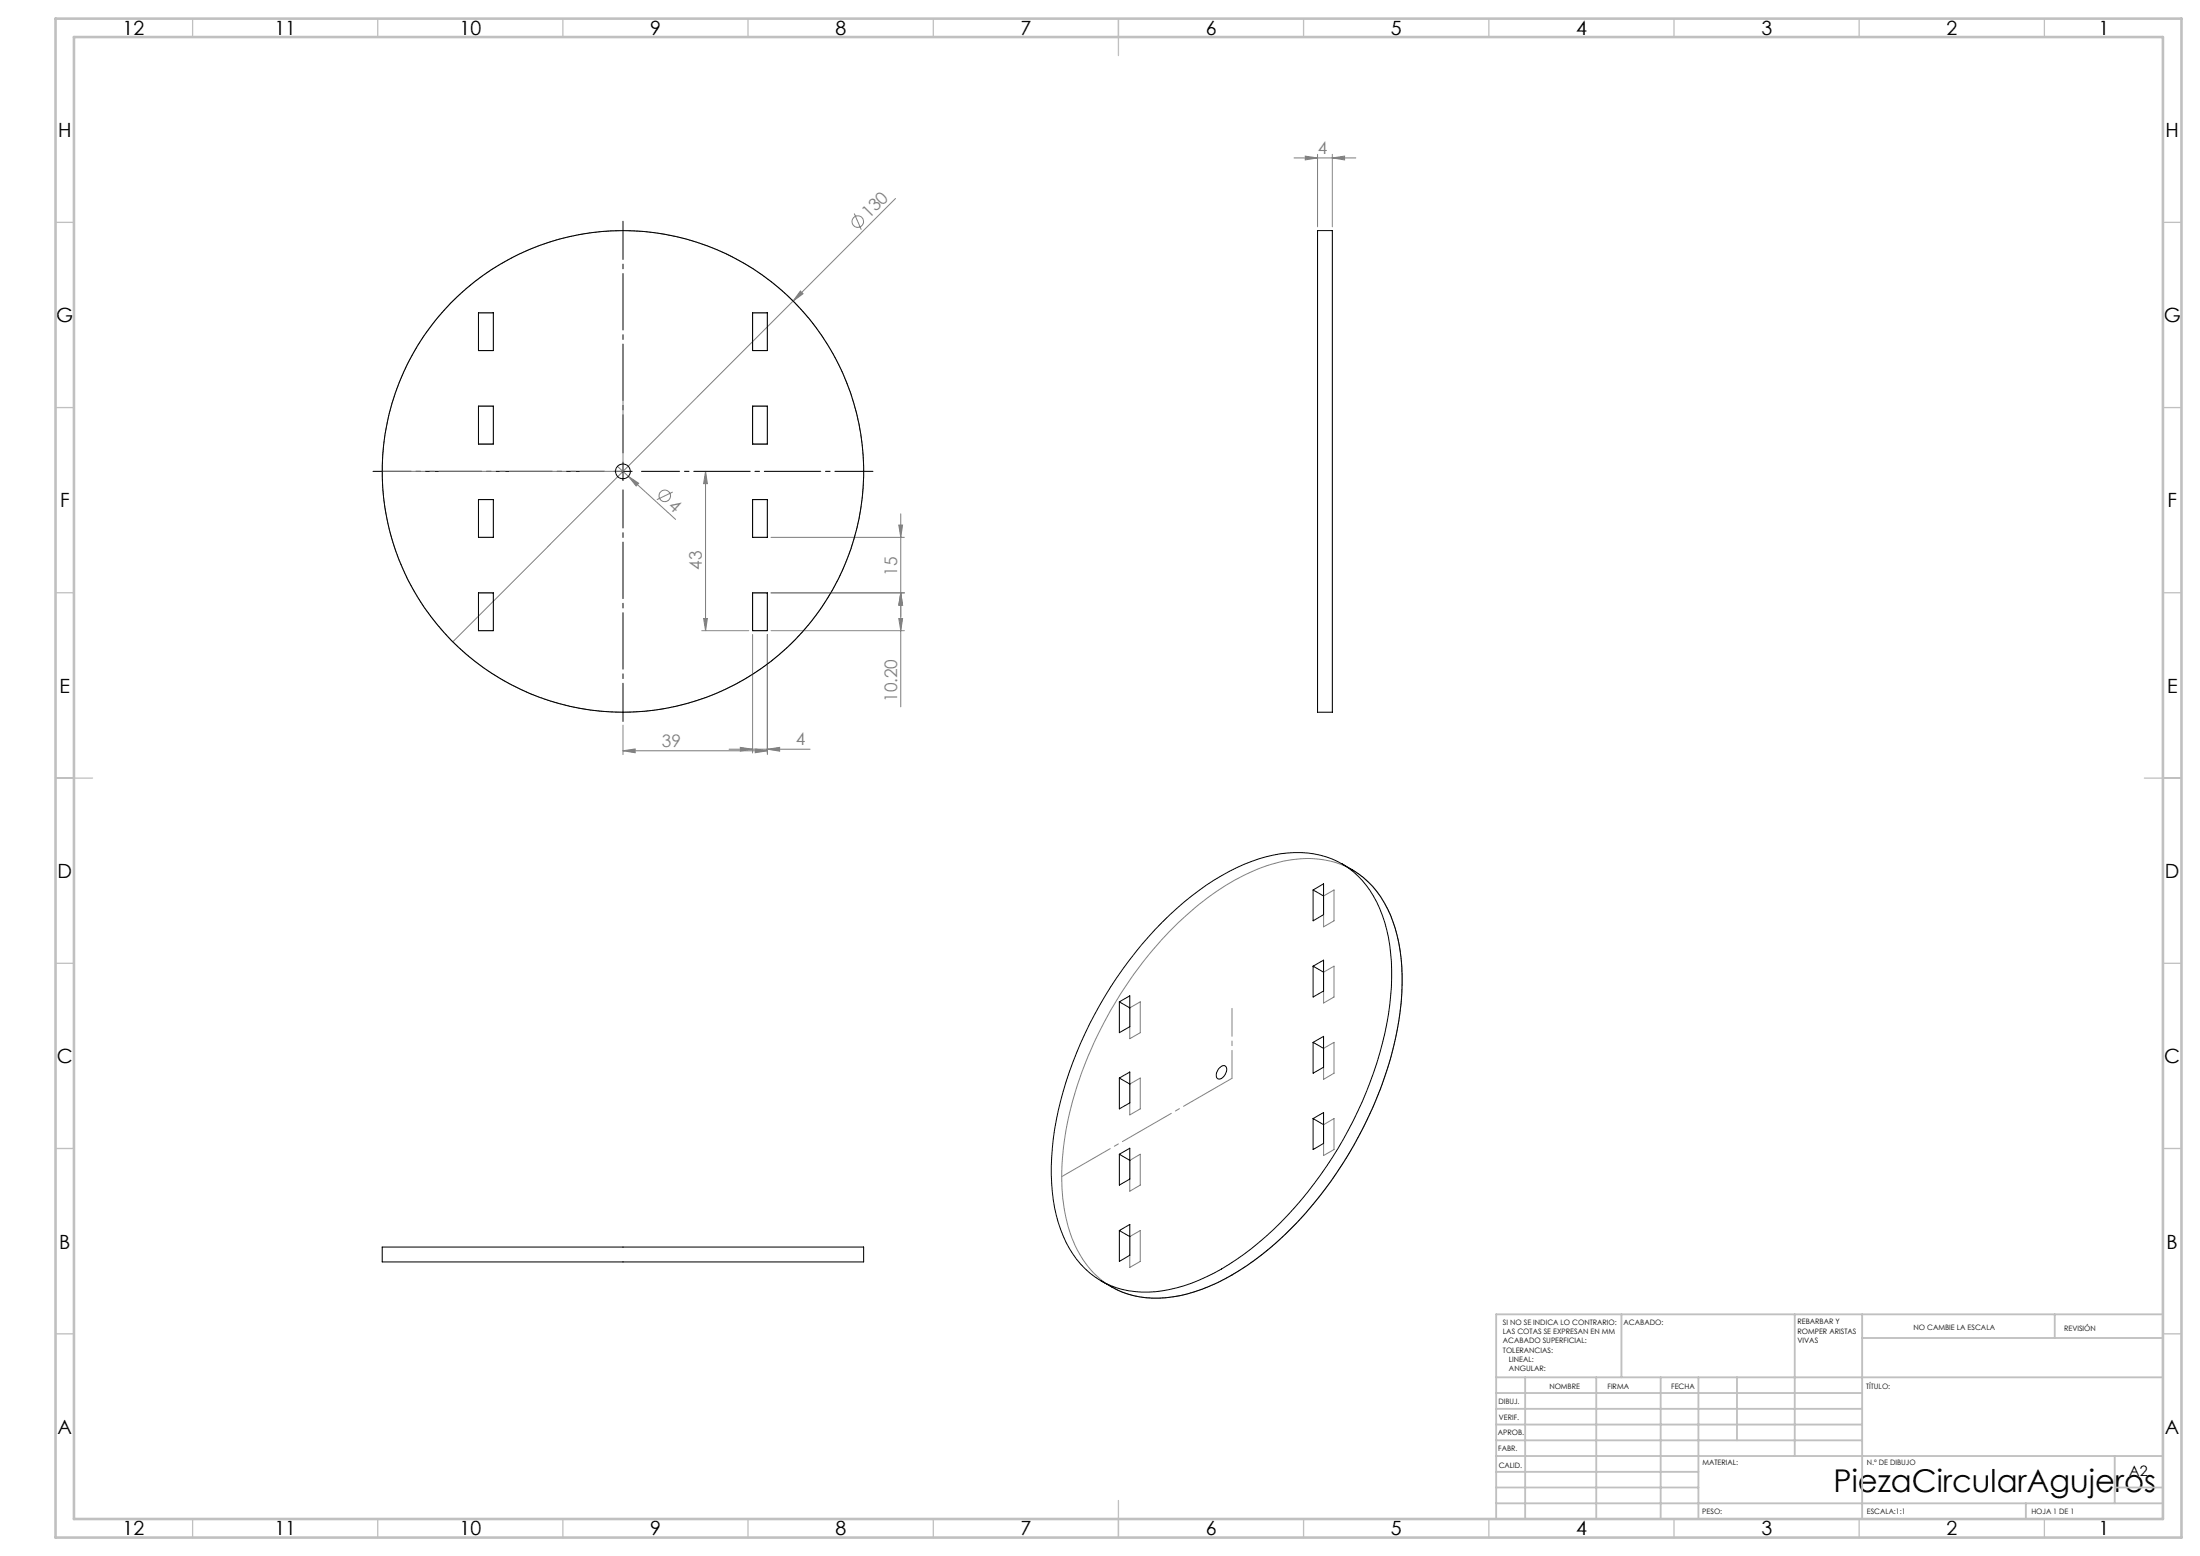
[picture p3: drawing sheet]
<svg xmlns="http://www.w3.org/2000/svg" width="594mm" height="420mm" viewBox="0 0 594 420" stroke-linecap="round" stroke-linejoin="round" font-family="sans-serif">
<g fill="none" stroke="#808080" stroke-width=".27">
<path d="M230.6 57.6l2 4.4M241.8 53.6l-119.5 119.6M349.4 42.6h16.7M352.4 42.1l3.3 .5-3.3 .6zM355.7 41.6v19.6M359.7 42.6l3.3-.5v1.1zM359.7 41.6v19.6M216.1 78.5l.7 .8-2.7 2zM129.2 84.4h4v10.2h-4zM203.2 84.4h4v10.2h-4zM129.2 109.6h4v10.3h-4zM203.2 109.6h4v10.3h-4z"/>
<path d="M129.2 134.8h4v10.2h-4zM166.7 125.9l15.7 14.3M169.7 128.6l2.7 1.8-.6 .8zM181.6 132.8l-4.3 2.1M190.5 127.2v43M190.5 127.2l.5 3.3h-1zM203.2 134.8h4v10.2h-4zM243.2 138.7v52.1M208.2 145h36M242.7 141.7h1l-.5 3.3zM129.2 160h4v10.2h-4zM189.5 170.2h12.7"/>
<path d="M190 167h1l-.5 3.2zM203.2 171.3v32M203.2 160h4v10.2h-4zM207.2 171.3v32.4M208.2 170.2h36M208.2 160h36M242.7 167h1l-.5 3.2zM243.2 160l.5 3.4h-1zM168.2 195.7v8M168.2 202.7l3.3-.5v1zM168.2 202.7h39M196.8 202.2h21.9"/>
<path d="M199.9 201.7l3.3 .5-3.3 .6zM203.9 202.2l3.3 .5-3.3 .5zM207.2 202.2l3.3-.5v1.1zM315.8 251.4a67.8 67.8 0 0 1 27.2-18 27.3 27.3 0 0 1 22.7 1.7 27.4 27.4 0 0 1 11.5 17.4 65.8 65.8 0 0 1-1.5 32.3 107.2 107.2 0 0 1-34.3 53.3 52.3 52.3 0 0 1-26 12.1 23.4 23.4 0 0 1-25.5-15 53 53 0 0 1-2.3-28.7 107.7 107.7 0 0 1 28.2-55.1zM357.4 241.8l2.8-1.6v8.3l-2.8 1.7zM305 272l2.9-1.6v8.3l-2.9 1.7zM357.4 262.4l2.8-1.6v8.3l-2.8 1.6zM305 292.6l2.9-1.6v8.3l-2.9 1.6zM357.4 283l2.8-1.6v8.3l-2.8 1.6zM305 313.2l2.9-1.6v8.3l-2.9 1.6zM357.4 303.6l2.8-1.7v8.4l-2.8 1.6zM305 333.8l2.9-1.6v8.3l-2.9 1.6z"/>
<circle cx="231.6" cy="59.8" r="1.55"/>
<circle cx="168.2" cy="127.3" r="65"/>
<circle cx="179.5" cy="133.8" r="1.55"/>
</g>
<g fill="none" stroke="#c0c0c0" stroke-width=".35">
<path d="M52 5v5M102 5v5M152 5v5M202 5v5M252 5v5M302 5v10M352 5v5M402 5v5M452 5v5M502 5v5M552 5v5M15 60h5"/>
<path d="M584 60h5M15 110h5M584 110h5M15 160h5M584 160h5M15 210h10M579 210h10M15 260h5M584 260h5M15 310h5M584 310h5M15 360h5"/>
<path d="M584 360h5M52 410v5M102 410v5M152 410v5M202 410v5M252 410v5M302 405v10M352 410v5M402 410v5M452 410v5M502 410v5M552 410v5"/>
</g>
<g fill="none" stroke="#c0c0c0" stroke-width=".5">
<path d="M437.8 354.8v17M484.6 354.8v38.2M502.8 354.8v55.2M554.8 354.8v6.4M584 354.8h-180v55.2M404 371.8h180M404 376h98.8M411.8 371.8v38.2M431 371.8v38.2M448.4 371.8v38.2M458.6 371.8v38.2M469 371.8v17"/>
<path d="M502.8 361.2h81.2M404 388.8h98.8M404 384.5h98.8M404 380.3h98.8M404 397.3h54.6M404 393h180M571 393v12.8M404 405.8h180M404 401.5h54.6M547 405.8v4.2M571 401.5h13"/>
</g>
<path d="M15 5h574v410h-574zM20 10h564v400h-564z" fill="none" stroke="#c0c0c0" stroke-width=".7"/>
<path d="M163.2 127.2h-62.5M168.2 122.2v-62.5M168.2 132.2v62.5M173.2 127.2h62.5" fill="none" stroke="#000" stroke-width=".27" stroke-dasharray="15.2 1.3 1.3 1.3" stroke-dashoffset="4.9"/>
<path d="M165.7 127.2h5M168.2 124.7v5" fill="none" stroke="#000" stroke-width=".27"/>
<path d="M168.2 127.2h-65" fill="none" stroke="#808080" stroke-width=".27" stroke-dasharray="15.2 1.3 1.3 1.3" stroke-dashoffset="3.7"/>
<path d="M168.2 127.2v-23.1" fill="none" stroke="#808080" stroke-width=".27" stroke-dasharray="15.2 1.3 1.3 1.3" stroke-dashoffset="5.6"/>
<path d="M332.6 291.1l-45.9 26.5" fill="none" stroke="#808080" stroke-width=".27" stroke-dasharray="15.2 1.3 1.3 1.3" stroke-dashoffset=".1"/>
<path d="M332.6 291.1v-18.9" fill="none" stroke="#808080" stroke-width=".27" stroke-dasharray="15.2 1.3 1.3 1.3" stroke-dashoffset="7.7"/>
<g fill="#808080">
<path d="M216.1 78.5l.7 .8-2.7 2z"/>
<path d="M169.7 128.6l2.7 1.8-.6 .8z"/>
<path d="M207.2 202.2l3.3-.5v1.1zM199.9 201.7l3.3 .5-3.3 .6zM203.9 202.2l3.3 .5-3.3 .5zM168.2 202.7l3.3-.5v1zM359.7 42.6l3.3-.5v1.1zM352.4 42.1l3.3 .5-3.3 .6z"/>
<path d="M190 167h1l-.5 3.2zM190.5 127.2l.5 3.3h-1z"/>
<path d="M243.2 160l.5 3.4h-1zM242.7 167h1l-.5 3.2z"/>
<path d="M242.7 141.7h1l-.5 3.3zM243.2 160l.5 3.4h-1z"/>
</g>
<g fill="none" stroke="#000" stroke-width=".27">
<path d="M355.7 62.2h4v130h-4zM129.2 84.4h4v10.2h-4zM203.2 84.4h4v10.2h-4zM129.2 109.6h4v10.3h-4zM203.2 109.6h4v10.3h-4zM129.2 134.8h4v10.2h-4zM203.2 134.8h4v10.2h-4zM129.2 160h4v10.2h-4zM203.2 160h4v10.2h-4zM362.3 233.1a27.2 27.2 0 0 1 14.9 19.4 64 64 0 0 1-1.1 30.8 106.7 106.7 0 0 1-35.4 55.3 51.2 51.2 0 0 1-25.9 11.7 25.6 25.6 0 0 1-17.5-4.6M313.9 248.9a64.2 64.2 0 0 1 27.9-17.6 26.2 26.2 0 0 1 22.2 3 29.2 29.2 0 0 1 10.9 18.6 71.5 71.5 0 0 1-3.1 34 106.9 106.9 0 0 1-33.9 50.1 52.3 52.3 0 0 1-25.9 11.7 23.3 23.3 0 0 1-24.9-15.1 51.5 51.5 0 0 1-2.7-26.1 106.1 106.1 0 0 1 29.5-58.6zM354.5 240.2l2.9-1.6v8.3l-2.9 1.6z"/>
<path d="M354.5 240.2l2.9 1.6M302.2 270.4l2.8-1.6v8.3l-2.8 1.6zM302.2 270.4l2.8 1.6M354.5 260.8l2.9-1.6v8.3l-2.9 1.6zM354.5 260.8l2.9 1.6M302.2 291l2.8-1.6v8.3l-2.8 1.6zM302.2 291l2.8 1.6M329.3 288.2a1.05 1.05 0 0 1 1.4-.5 1.05 1.05 0 0 1 .5 1.5 2.28 2.28 0 0 1-2.4 2 2.09 2.09 0 0 1 .5-3zM354.5 281.4l2.9-1.7v8.4l-2.9 1.6zM354.5 281.4l2.9 1.6M302.2 311.6l2.8-1.7v8.4l-2.8 1.6zM302.2 311.6l2.8 1.6"/>
<path d="M354.5 301.9l2.9-1.6v8.3l-2.9 1.7zM354.5 301.9l2.9 1.7M103.2 336.6h130v4h-130zM302.2 332.2l2.8-1.7v8.3l-2.8 1.7zM302.2 332.2l2.8 1.6"/>
<circle cx="168.2" cy="127.2" r="65"/>
<circle cx="168.2" cy="127.2" r="2"/>
</g>
<text font-size="8.5" x="495.1" y="402.7">PiezaCircularAgujeros</text>
<g font-size="5.3">
<text x="33.1" y="9.5">12</text>
<text x="74.1" y="9.5">11</text>
<text x="124.1" y="9.5">10</text>
<text x="175.6" y="9.5">9</text>
<text x="225.6" y="9.5">8</text>
<text x="275.6" y="9.5">7</text>
<text x="325.6" y="9.5">6</text>
<text x="375.6" y="9.5">5</text>
<text x="425.6" y="9.5">4</text>
<text x="475.6" y="9.5">3</text>
<text x="525.6" y="9.5">2</text>
<text x="566.6" y="9.5">1</text>
<text x="15.7" y="37.1">H</text>
<text x="584.7" y="37.1">H</text>
<text x="15.2" y="87">G</text>
<text x="584.2" y="87">G</text>
<text x="16.2" y="137">F</text>
<text x="585.2" y="137">F</text>
<text x="16.1" y="187">E</text>
<text x="585.1" y="187">E</text>
<text x="15.5" y="237">D</text>
<text x="584.5" y="237">D</text>
<text x="15.4" y="287">C</text>
<text x="584.4" y="287">C</text>
<text x="16" y="337.1">B</text>
<text x="585" y="337.1">B</text>
<text x="15.5" y="387.1">A</text>
<text x="584.5" y="387.1">A</text>
<text x="33.1" y="414.4">12</text>
<text x="74.1" y="414.4">11</text>
<text x="124.1" y="414.4">10</text>
<text x="175.6" y="414.4">9</text>
<text x="225.6" y="414.4">8</text>
<text x="275.6" y="414.4">7</text>
<text x="325.6" y="414.4">6</text>
<text x="375.6" y="414.4">5</text>
<text x="425.6" y="414.4">4</text>
<text x="475.6" y="414.4">3</text>
<text x="525.6" y="414.4">2</text>
<text x="566.6" y="414.4">1</text>
</g>
<g font-size="4.7" fill="#808080">
<text x="355.8" y="41.6">4</text>
<text x="234.6" y="59.2" transform="rotate(-45 234.6 59.2)">130</text>
<text x="180.2" y="136.8" transform="rotate(42 180.2 136.8)">4</text>
<text x="189.5" y="153.8" transform="rotate(-90 189.5 153.8)">43</text>
<text x="242.2" y="155.4" transform="rotate(-90 242.2 155.4)">15</text>
<text x="242.2" y="189.5" transform="rotate(-90 242.2 189.5)">10.20</text>
<text x="178.7" y="201.6">39</text>
<text x="214.9" y="201.2">4</text>
</g>
<text font-size="3.9" x="574.9" y="398.5">A2</text>
<g font-size="2">
<text x="405.8" y="357.6">SI NO SE INDICA LO CONTRARIO:</text>
<text x="438.4" y="357.6">ACABADO:</text>
<text x="485.3" y="357.5">REBARBAR Y</text>
<text x="485.3" y="360">ROMPER ARISTAS</text>
<text x="516.6" y="359">NO CAMBIE LA ESCALA</text>
<text x="557.3" y="359.2">REVISIÓN</text>
<text x="405.8" y="360.1">LAS COTAS SE EXPRESAN EN MM</text>
<text x="405.8" y="362.6">ACABADO SUPERFICIAL:</text>
<text x="405.8" y="365.1">TOLERANCIAS:</text>
<text x="485.3" y="362.5">VIVAS</text>
<text x="407.4" y="367.6">LINEAL:</text>
<text x="407.4" y="370.1">ANGULAR:</text>
<text x="418.3" y="375">NOMBRE</text>
<text x="434" y="374.9">FIRMA</text>
<text x="451.2" y="374.9">FECHA</text>
<text x="503.9" y="374.9">TÍTULO:</text>
<text x="404.6" y="379.1">DIBUJ.</text>
<text x="404.7" y="383.3">VERIF.</text>
<text x="404.4" y="387.4">APROB.</text>
<text x="404.5" y="391.8">FABR.</text>
<text x="459.6" y="395.5">MATERIAL:</text>
<text x="504.1" y="395.5">N.º DE DIBUJO</text>
<text x="404.7" y="396.1">CALID.</text>
<text x="459.6" y="408.5">PESO:</text>
<text x="504.1" y="408.6">ESCALA:1:1</text>
<text x="548.5" y="408.6">HOJA 1 DE 1</text>
</g>
</svg>
